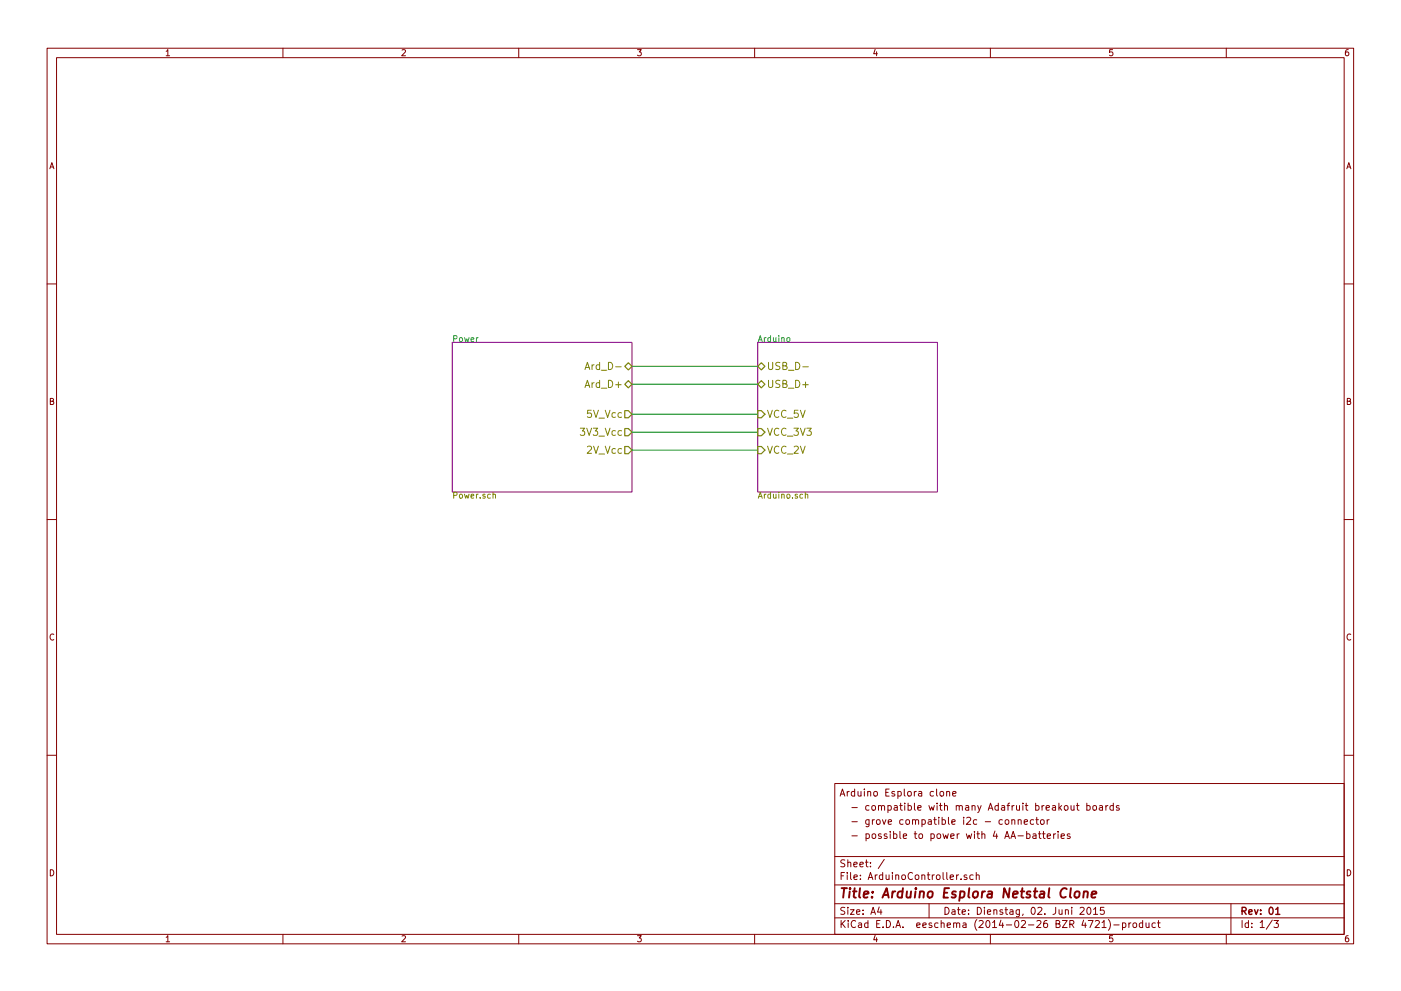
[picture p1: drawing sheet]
EESchema Schematic File Version 2
LIBS:frep
LIBS:power
LIBS:device
LIBS:transistors
LIBS:conn
LIBS:linear
LIBS:regul
LIBS:74xx
LIBS:cmos4000
LIBS:adc-dac
LIBS:memory
LIBS:xilinx
LIBS:special
LIBS:microcontrollers
LIBS:dsp
LIBS:microchip
LIBS:analog_switches
LIBS:motorola
LIBS:texas
LIBS:intel
LIBS:audio
LIBS:interface
LIBS:digital-audio
LIBS:philips
LIBS:display
LIBS:cypress
LIBS:siliconi
LIBS:opto
LIBS:atmel
LIBS:contrib
LIBS:valves
LIBS:ArduinoController-cache
EELAYER 24 0
EELAYER END
$Descr A4 11693 8268
encoding utf-8
Sheet 1 3
Title "Arduino Esplora Netstal Clone"
Date "Dienstag, 02. Juni 2015"
Rev "01"
Comp ""
Comment1 "  - possible to power with 4 AA-batteries"
Comment2 "  - grove compatible i2c - connector"
Comment3 "  - compatible with many Adafruit breakout boards"
Comment4 "Arduino Esplora clone"
$EndDescr
$Sheet
S 6325 2850 1500 1250
U 5569563E
F0 "Arduino" 50
F1 "Arduino.sch" 50
F2 "USB_D-" B L 6325 3050 60 
F3 "USB_D+" B L 6325 3200 60 
F4 "VCC_5V" I L 6325 3450 60 
F5 "VCC_3V3" I L 6325 3600 60 
F6 "VCC_2V" I L 6325 3750 60 
$EndSheet
$Sheet
S 3775 2850 1500 1250
U 5569568A
F0 "Power" 50
F1 "Power.sch" 50
F2 "Ard_D-" B R 5275 3050 60 
F3 "Ard_D+" B R 5275 3200 60 
F4 "5V_Vcc" O R 5275 3450 60 
F5 "3V3_Vcc" O R 5275 3600 60 
F6 "2V_Vcc" O R 5275 3750 60 
$EndSheet
Wire Wire Line
	5275 3050 6325 3050
Wire Wire Line
	5275 3200 6325 3200
Wire Wire Line
	5275 3450 6325 3450
Wire Wire Line
	5275 3600 6325 3600
Wire Wire Line
	5275 3750 6325 3750
$EndSCHEMATC
